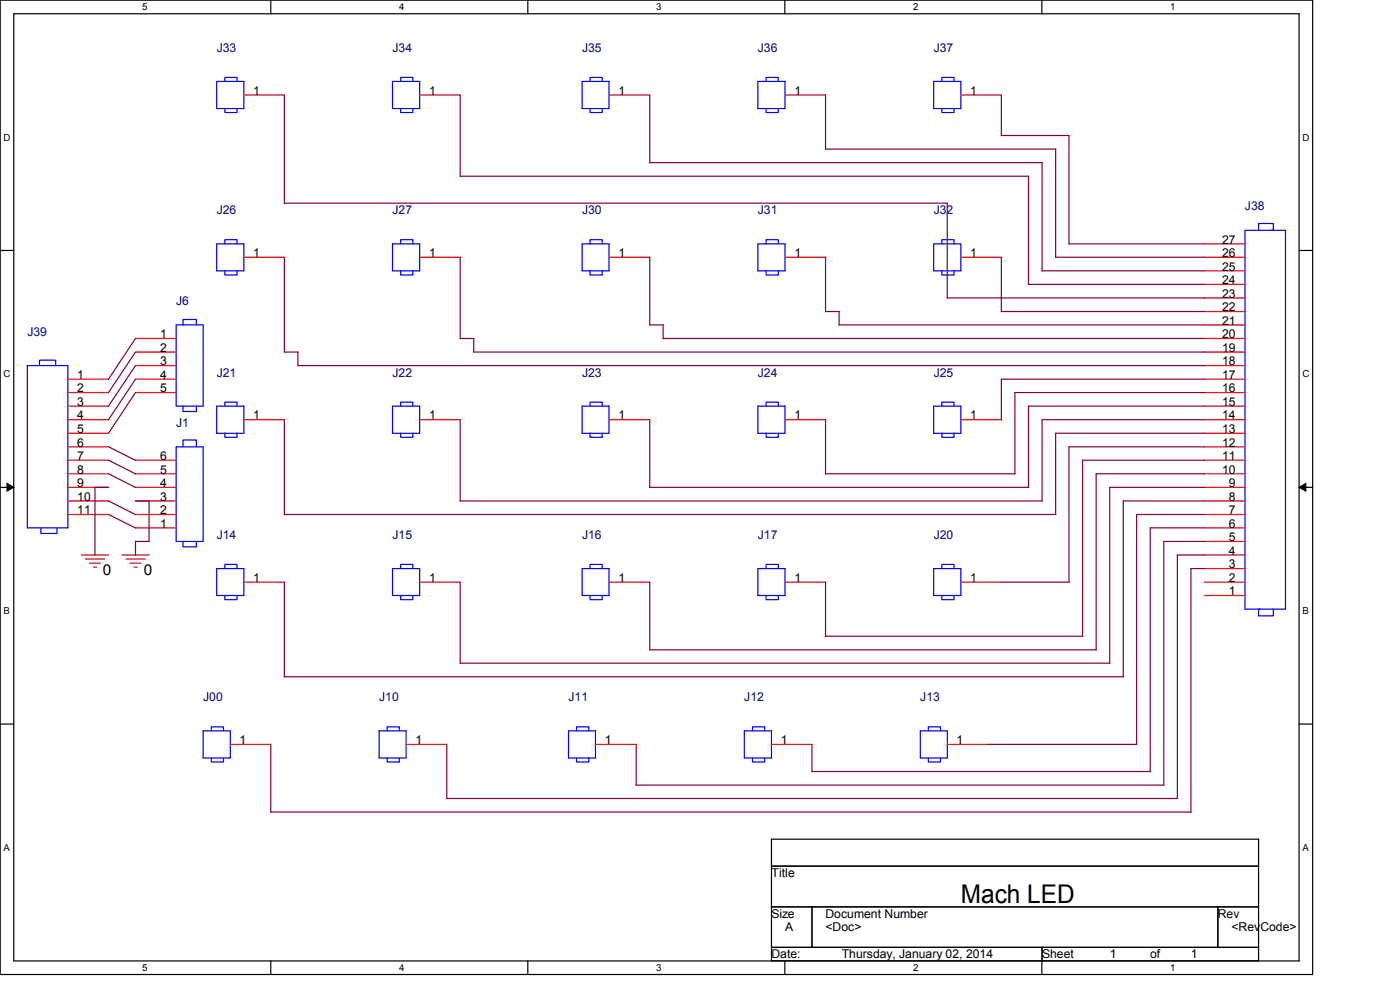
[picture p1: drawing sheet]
<svg xmlns="http://www.w3.org/2000/svg" width="297mm" height="210mm" viewBox="0 0 297 210" stroke-linecap="round" stroke-linejoin="round" font-family="sans-serif">
<path d="M0 0h278.5v206.7h-278.5zM2.9 2.9h272.7v200.9h-272.7z" fill="none" stroke="#000" stroke-width=".25"/>
<g fill="#fff">
<path d="M30.2 .3h1.1v2.3h-1.1z"/>
<path d="M30.2 204.1h1.1v2.3h-1.1z"/>
</g>
<path d="M57.4 0v2.9M57.4 203.8v2.9" fill="none" stroke="#000" stroke-width=".25"/>
<g fill="#fff">
<path d="M84.7 .3h1.1v2.3h-1.1z"/>
<path d="M84.7 204.1h1.1v2.3h-1.1z"/>
</g>
<path d="M112 0v2.9M112 203.8v2.9" fill="none" stroke="#000" stroke-width=".25"/>
<g fill="#fff">
<path d="M139.2 .3h1.1v2.3h-1.1z"/>
<path d="M139.2 204.1h1.1v2.3h-1.1z"/>
</g>
<path d="M166.5 0v2.9M166.5 203.8v2.9" fill="none" stroke="#000" stroke-width=".25"/>
<g fill="#fff">
<path d="M193.8 .3h1.1v2.3h-1.1z"/>
<path d="M193.8 204.1h1.1v2.3h-1.1z"/>
</g>
<path d="M221 0v2.9M221 203.8v2.9" fill="none" stroke="#000" stroke-width=".25"/>
<g fill="#fff">
<path d="M248.3 .3h1.1v2.3h-1.1z"/>
<path d="M248.3 204.1h1.1v2.3h-1.1z"/>
<path d="M.8 28h1.4v2.3h-1.4z"/>
<path d="M276.3 28h1.4v2.3h-1.4z"/>
<path d="M.8 78.2h1.4v2.3h-1.4z"/>
<path d="M276.3 78.2h1.4v2.3h-1.4z"/>
</g>
<path d="M0 53.1h2.9M275.6 53.1h2.9" fill="none" stroke="#000" stroke-width=".25"/>
<g fill="#fff">
<path d="M.8 128.5h1.3v2.2h-1.3z"/>
<path d="M276.3 128.5h1.3v2.2h-1.3z"/>
</g>
<path d="M0 103.4h2.9M275.6 103.4h2.9" fill="none" stroke="#000" stroke-width=".25"/>
<path d="M1.5 102.5l1.4 .9-1.4 .8zM275.6 103.4l1.4-.9v1.7z" fill="#000" stroke="#000" stroke-width=".21"/>
<g fill="#fff">
<path d="M.8 178.7h1.3v2.2h-1.3z"/>
<path d="M276.3 178.7h1.3v2.2h-1.3z"/>
</g>
<path d="M0 153.6h2.9M275.6 153.6h2.9M163.7 178h103.3v25.8h-103.3zM163.7 183.7h103.3M163.7 192.4h103.3M172.3 192.4v8.6M258.4 192.4v8.6M163.7 201h103.3M221.1 201v2.8" fill="none" stroke="#000" stroke-width=".25"/>
<g fill="none" stroke="#f00" stroke-width=".25">
<path d="M51.7 20.2h8.6M89 20.2h8.6M129.2 20.2h8.6M166.5 20.2h8.6M203.8 20.2h8.6M51.7 54.6h8.6M89 54.6h8.6M129.2 54.6h8.6M166.5 54.6h8.6M203.8 54.6h8.6M255.5 54.6h8.6M255.5 57.4h8.6"/>
<path d="M255.5 51.7h8.6M28.7 71.8h8.7M28.7 74.7h8.7M28.7 77.6h8.7M255.5 71.8h8.6M255.5 74.7h8.6M255.5 77.6h8.6M255.5 68.9h8.6M255.5 66.1h8.6M255.5 63.2h8.6M255.5 60.3h8.6M14.4 89h8.6"/>
<path d="M14.4 80.4h8.6M14.4 83.3h8.6M14.4 86.1h8.6M14.4 91.9h8.6M14.4 94.8h8.6M14.4 97.6h8.6M28.7 80.4h8.7M28.7 83.3h8.7M28.7 97.6h8.7M51.7 89h8.6M89 89h8.6M129.2 89h8.6"/>
<path d="M166.5 89h8.6M203.8 89h8.6M255.5 89h8.6M255.5 80.4h8.6M255.5 83.3h8.6M255.5 86.1h8.6M255.5 91.9h8.6M255.5 94.8h8.6M255.5 97.6h8.6M14.4 100.5h8.6M14.4 103.4h8.6M14.4 106.3h8.6"/>
<path d="M14.4 109.1h8.6M17.3 117.7h5.8M18.1 118.6h4.1M19 119.5h2.3M25.9 117.7h5.8M26.8 118.6h4M27.6 119.5h2.3M28.7 100.5h8.7M28.7 103.4h8.7M28.7 106.3h8.7M28.7 109.1h8.7M28.7 112h8.7"/>
<path d="M255.5 117.7h8.6M255.5 100.5h8.6M255.5 103.4h8.6M255.5 106.3h8.6M255.5 109.1h8.6M255.5 112h8.6M255.5 114.9h8.6M19.9 120.3h.6M28.4 120.3h.7M51.7 123.5h8.6M89 123.5h8.6M129.2 123.5h8.6"/>
<path d="M166.5 123.5h8.6M203.8 123.5h8.6M255.5 123.5h8.6M255.5 126.3h8.6M255.5 120.6h8.6M48.9 157.9h8.5M86.1 157.9h8.7M126.3 157.9h8.7M163.7 157.9h8.6M201 157.9h8.6"/>
</g>
<g fill="none" stroke="#00f" stroke-width=".25">
<path d="M46 17.3h5.7v5.7h-5.7zM47.7 17.3v-.9h2.6v.9M83.3 17.3h5.7v5.7h-5.7zM85 17.3v-.9h2.6v.9M123.5 17.3h5.7v5.7h-5.7zM125.2 17.3v-.9h2.6v.9M160.8 17.3h5.7v5.7h-5.7zM162.5 17.3v-.9h2.6v.9M198.1 17.3h5.7v5.7h-5.7zM199.8 17.3v-.9h2.6v.9M47.7 23v.9h2.6v-.9M85 23v.9h2.6v-.9"/>
<path d="M125.2 23v.9h2.6v-.9M162.5 23v.9h2.6v-.9M199.8 23v.9h2.6v-.9M46 51.7h5.7v5.7h-5.7zM47.7 51.7v-.9h2.6v.9M47.7 57.4v.9h2.6v-.9M83.3 51.7h5.7v5.7h-5.7zM85 51.7v-.9h2.6v.9M85 57.4v.9h2.6v-.9M123.5 51.7h5.7v5.7h-5.7zM125.2 51.7v-.9h2.6v.9M125.2 57.4v.9h2.6v-.9"/>
<path d="M160.8 51.7h5.7v5.7h-5.7zM162.5 51.7v-.9h2.6v.9M162.5 57.4v.9h2.6v-.9M198.1 51.7h5.7v5.7h-5.7zM199.8 51.7v-.9h2.6v.9M199.8 57.4v.9h2.6v-.9M264.1 48.9h8.6v80.3h-8.6zM267 48.9v-1.5h3.1v1.5h-.3M5.8 77.6h8.6v34.4h-8.6zM8.4 77.6v-1.2h3.4v1.2M37.4 68.9h5.7v17.2h-5.7zM38.8 68.9v-1.1h2.9v1.1"/>
<path d="M37.4 94.8h5.7v20.1h-5.7zM38.8 86.1v1.2h2.9v-1.2M38.8 94.8v-1.5h2.9v1.5M46 86.1h5.7v5.8h-5.7zM47.7 86.1v-.8h2.6v.8M47.7 91.9v.9h2.6v-.9M83.3 86.1h5.7v5.8h-5.7zM85 86.1v-.8h2.6v.8M85 91.9v.9h2.6v-.9M123.5 86.1h5.7v5.8h-5.7zM125.2 86.1v-.8h2.6v.8M125.2 91.9v.9h2.6v-.9"/>
<path d="M160.8 86.1h5.7v5.8h-5.7zM162.5 86.1v-.8h2.6v.8M162.5 91.9v.9h2.6v-.9M198.1 86.1h5.7v5.8h-5.7zM199.8 86.1v-.8h2.6v.8M199.8 91.9v.9h2.6v-.9M8.7 112v1.2h3.4v-1.2M38.8 114.9v1.1h2.9v-1.1M46 120.6h5.7v5.7h-5.7zM47.7 120.6v-.9h2.6v.9M47.7 126.3v.9h2.6v-.9M83.3 120.6h5.7v5.7h-5.7z"/>
<path d="M85 120.6v-.9h2.6v.9M85 126.3v.9h2.6v-.9M123.5 120.6h5.7v5.7h-5.7zM125.2 120.6v-.9h2.6v.9M125.2 126.3v.9h2.6v-.9M160.8 120.6h5.7v5.7h-5.7zM162.5 120.6v-.9h2.6v.9M162.5 126.3v.9h2.6v-.9M198.1 120.6h5.7v5.7h-5.7zM199.8 120.6v-.9h2.6v.9M199.8 126.3v.9h2.6v-.9M267.3 129.2h-.3v1.4h3.1v-1.4"/>
<path d="M43.1 155h5.8v5.8h-5.8zM44.8 155v-.8h2.6v.8M80.4 155h5.7v5.8h-5.7zM82.1 155v-.8h2.6v.8M120.6 155h5.7v5.8h-5.7zM122.3 155v-.8h2.6v.8M157.9 155h5.8v5.8h-5.8zM159.6 155v-.8h2.6v.8M195.2 155h5.8v5.8h-5.8zM196.9 155v-.8h2.6v.8M44.8 160.8v.8h2.6v-.8M82.1 160.8v.8h2.6v-.8"/>
<path d="M122.3 160.8v.8h2.6v-.8M159.6 160.8v.8h2.6v-.8M196.9 160.8v.8h2.6v-.8"/>
</g>
<g fill="none" stroke="#800040" stroke-width=".25">
<path d="M60.3 20.2v22.9h140.7M97.6 20.2v17.2M97.6 37.4h120.6M137.8 20.2v14.3h83.3M175.1 20.2v11.5M175.1 31.6h48.9M212.4 20.2v8.6M212.4 28.7h14.4M218.2 37.4v23M221.1 34.5v23M223.9 31.6v23M226.8 28.7v23.1"/>
<path d="M60.3 54.6v20.1M97.6 54.6v17.2M137.8 54.6v14.4M175.1 54.6v11.5M201 43.1v20.1M212.4 54.6v11.5M221.1 57.4h34.4M223.9 54.6h31.6M226.8 51.7h28.7M28.7 77.6l-5.7 8.6M28.7 71.8l-5.7 8.7M28.7 74.7l-5.7 8.6"/>
<path d="M60.3 74.7h2.9M63.2 74.7v2.9M63.2 77.6h192.3M97.6 71.8h2.9M100.5 74.7h155M100.5 71.8v2.9M137.8 68.9h2.9M140.7 71.8h114.8M140.7 68.9v2.9M175.1 66.1h3M178 68.9h77.5M178 66.1v2.9"/>
<path d="M201 63.2h54.5M212.4 66.1h43.1M218.2 60.3h37.3M23 94.8l5.8 2.9M23 97.6l5.8 2.9M28.7 83.3l-5.7 8.6M28.7 80.4l-5.7 8.7M60.3 89v20.2M97.6 89v17.3M137.8 89v14.4M175.1 89v11.5M255.5 97.6h-25.8v37.4"/>
<path d="M255.5 94.8h-28.7v28.7M255.5 91.9h-31.6v17.3M255.5 89h-34.4v17.3M255.5 86.1h-37.3v17.3M255.5 83.3h-40.2v17.2M255.5 80.4h-43.1v8.7M20.2 103.4h2.9M20.2 103.3v14.4M23 100.5l5.8 2.9M23 109.1l5.8 2.9M23 106.3l5.8 2.9M28.7 106.3h2.9v8.6"/>
<path d="M28.7 114.9h3M28.7 114.8v2.9M60.3 109.1h163.7M97.6 106.3h123.5M137.8 103.4h80.4M175.1 100.5h40.2M241.1 109.1h14.4M241.1 109.1v48.8M255.5 117.7h-5.7v51.7M255.5 114.9h-8.6v51.7M255.5 112h-11.5v51.7M255.5 103.4h-20.1v37.3"/>
<path d="M255.5 100.5h-23v37.4M255.5 106.3h-17.2v37.3M60.3 123.5v20.1M97.6 123.5v17.2M137.8 123.5v14.4M137.8 137.8h94.8M175.1 123.5v11.5h54.6M212.4 123.5h14.4M255.5 120.6h-2.9v51.7M57.4 157.9v14.4M60.3 143.6h178M94.8 157.9v11.5h155"/>
<path d="M97.6 140.7h137.9M135 157.9v8.7M172.3 157.9v5.8M209.5 157.9h31.6M57.4 172.3h195.3M135 166.5h111.9M172.3 163.7h71.8"/>
</g>
<text font-size="5.5" x="203.8" y="191.5">Mach LED</text>
<g font-size="3.2">
<text x="21.8" y="122">0</text>
<text x="30.5" y="122">0</text>
</g>
<g font-size="2.6" fill="#000080">
<text x="46" y="11">J33</text>
<text x="83.3" y="11">J34</text>
<text x="123.5" y="11">J35</text>
<text x="160.8" y="11">J36</text>
<text x="198.1" y="11">J37</text>
<text x="46" y="45.4">J26</text>
<text x="83.3" y="45.4">J27</text>
<text x="123.5" y="45.4">J30</text>
<text x="160.8" y="45.4">J31</text>
<text x="198.1" y="45.4">J32</text>
<text x="264.1" y="44.6">J38</text>
<text x="37.4" y="64.6">J6</text>
<text x="5.8" y="71.2">J39</text>
<text x="46" y="79.9">J21</text>
<text x="83.3" y="79.9">J22</text>
<text x="123.5" y="79.9">J23</text>
<text x="160.8" y="79.9">J24</text>
<text x="198.1" y="79.9">J25</text>
<text x="37.4" y="90.5">J1</text>
<text x="46" y="114.3">J14</text>
<text x="83.3" y="114.3">J15</text>
<text x="123.5" y="114.3">J16</text>
<text x="160.8" y="114.3">J17</text>
<text x="198.1" y="114.3">J20</text>
<text x="43.1" y="148.8">J00</text>
<text x="80.4" y="148.8">J10</text>
<text x="120.6" y="148.8">J11</text>
<text x="157.9" y="148.8">J12</text>
<text x="195.2" y="148.8">J13</text>
</g>
<g font-size="2.6">
<text x="53.7" y="20.1">1</text>
<text x="91" y="20.1">1</text>
<text x="131.2" y="20.1">1</text>
<text x="168.5" y="20.1">1</text>
<text x="205.8" y="20.1">1</text>
<text x="259.2" y="51.7">27</text>
<text x="53.7" y="54.5">1</text>
<text x="91" y="54.5">1</text>
<text x="131.2" y="54.5">1</text>
<text x="168.5" y="54.5">1</text>
<text x="205.8" y="54.5">1</text>
<text x="259.2" y="57.4">25</text>
<text x="259.2" y="54.5">26</text>
<text x="259.2" y="63.2">23</text>
<text x="259.2" y="60.3">24</text>
<text x="33.9" y="71.8">1</text>
<text x="259.2" y="71.8">20</text>
<text x="259.2" y="68.9">21</text>
<text x="259.2" y="66">22</text>
<text x="33.9" y="74.6">2</text>
<text x="33.9" y="77.5">3</text>
<text x="259.2" y="77.5">18</text>
<text x="259.2" y="74.6">19</text>
<text x="16.4" y="80.4">1</text>
<text x="16.4" y="83.2">2</text>
<text x="33.9" y="80.4">4</text>
<text x="33.9" y="83.2">5</text>
<text x="259.2" y="83.2">16</text>
<text x="259.2" y="80.4">17</text>
<text x="16.4" y="86.1">3</text>
<text x="16.4" y="89">4</text>
<text x="53.7" y="89">1</text>
<text x="91" y="89">1</text>
<text x="131.2" y="89">1</text>
<text x="168.5" y="89">1</text>
<text x="205.8" y="89">1</text>
<text x="259.2" y="89">14</text>
<text x="259.2" y="86.1">15</text>
<text x="16.4" y="91.9">5</text>
<text x="16.4" y="94.7">6</text>
<text x="259.2" y="94.7">12</text>
<text x="259.2" y="91.9">13</text>
<text x="16.4" y="97.6">7</text>
<text x="16.4" y="100.5">8</text>
<text x="33.9" y="100.5">5</text>
<text x="33.9" y="97.6">6</text>
<text x="259.2" y="100.5">10</text>
<text x="259.2" y="97.6">11</text>
<text x="16.4" y="103.3">9</text>
<text x="16.4" y="106.2">10</text>
<text x="33.9" y="106.2">3</text>
<text x="33.9" y="103.3">4</text>
<text x="260.7" y="106.2">8</text>
<text x="260.7" y="103.3">9</text>
<text x="16.4" y="109.1">11</text>
<text x="33.9" y="111.9">1</text>
<text x="33.9" y="109.1">2</text>
<text x="260.7" y="111.9">6</text>
<text x="260.7" y="109.1">7</text>
<text x="260.7" y="117.7">4</text>
<text x="260.7" y="114.8">5</text>
<text x="53.7" y="123.4">1</text>
<text x="91" y="123.4">1</text>
<text x="131.2" y="123.4">1</text>
<text x="168.5" y="123.4">1</text>
<text x="205.8" y="123.4">1</text>
<text x="260.7" y="123.4">2</text>
<text x="260.7" y="120.6">3</text>
<text x="260.7" y="126.3">1</text>
<text x="50.8" y="157.9">1</text>
<text x="88.1" y="157.9">1</text>
<text x="128.3" y="157.9">1</text>
<text x="165.6" y="157.9">1</text>
<text x="202.9" y="157.9">1</text>
<text x="163.7" y="186.1">Title</text>
<text x="163.7" y="194.7">Size</text>
<text x="166.5" y="197.6">A</text>
<text x="175.1" y="197.6">&lt;Doc&gt;</text>
<text x="175.1" y="194.7">Document Number</text>
<text x="258.4" y="194.7">Rev</text>
<text x="261.2" y="197.6">&lt;RevCode&gt;</text>
<text x="163.7" y="203.3">Date:</text>
<text x="178.6" y="203.3">Thursday, January 02, 2014</text>
<text x="221.1" y="203.3">Sheet</text>
<text x="235.4" y="203.3">1</text>
<text x="244" y="203.3">of</text>
<text x="252.6" y="203.3">1</text>
</g>
<g font-size="2">
<text x="30.2" y="2.2">5</text>
<text x="84.7" y="2.2">4</text>
<text x="139.2" y="2.2">3</text>
<text x="193.8" y="2.2">2</text>
<text x="248.3" y="2.2">1</text>
<text x=".8" y="29.9">D</text>
<text x="276.3" y="29.9">D</text>
<text x=".8" y="80.1">C</text>
<text x="276.3" y="80.1">C</text>
<text x=".8" y="130.3">B</text>
<text x="276.3" y="130.3">B</text>
<text x=".8" y="180.5">A</text>
<text x="276.3" y="180.5">A</text>
<text x="30.2" y="206">5</text>
<text x="84.7" y="206">4</text>
<text x="139.2" y="206">3</text>
<text x="193.8" y="206">2</text>
<text x="248.3" y="206">1</text>
</g>
</svg>
